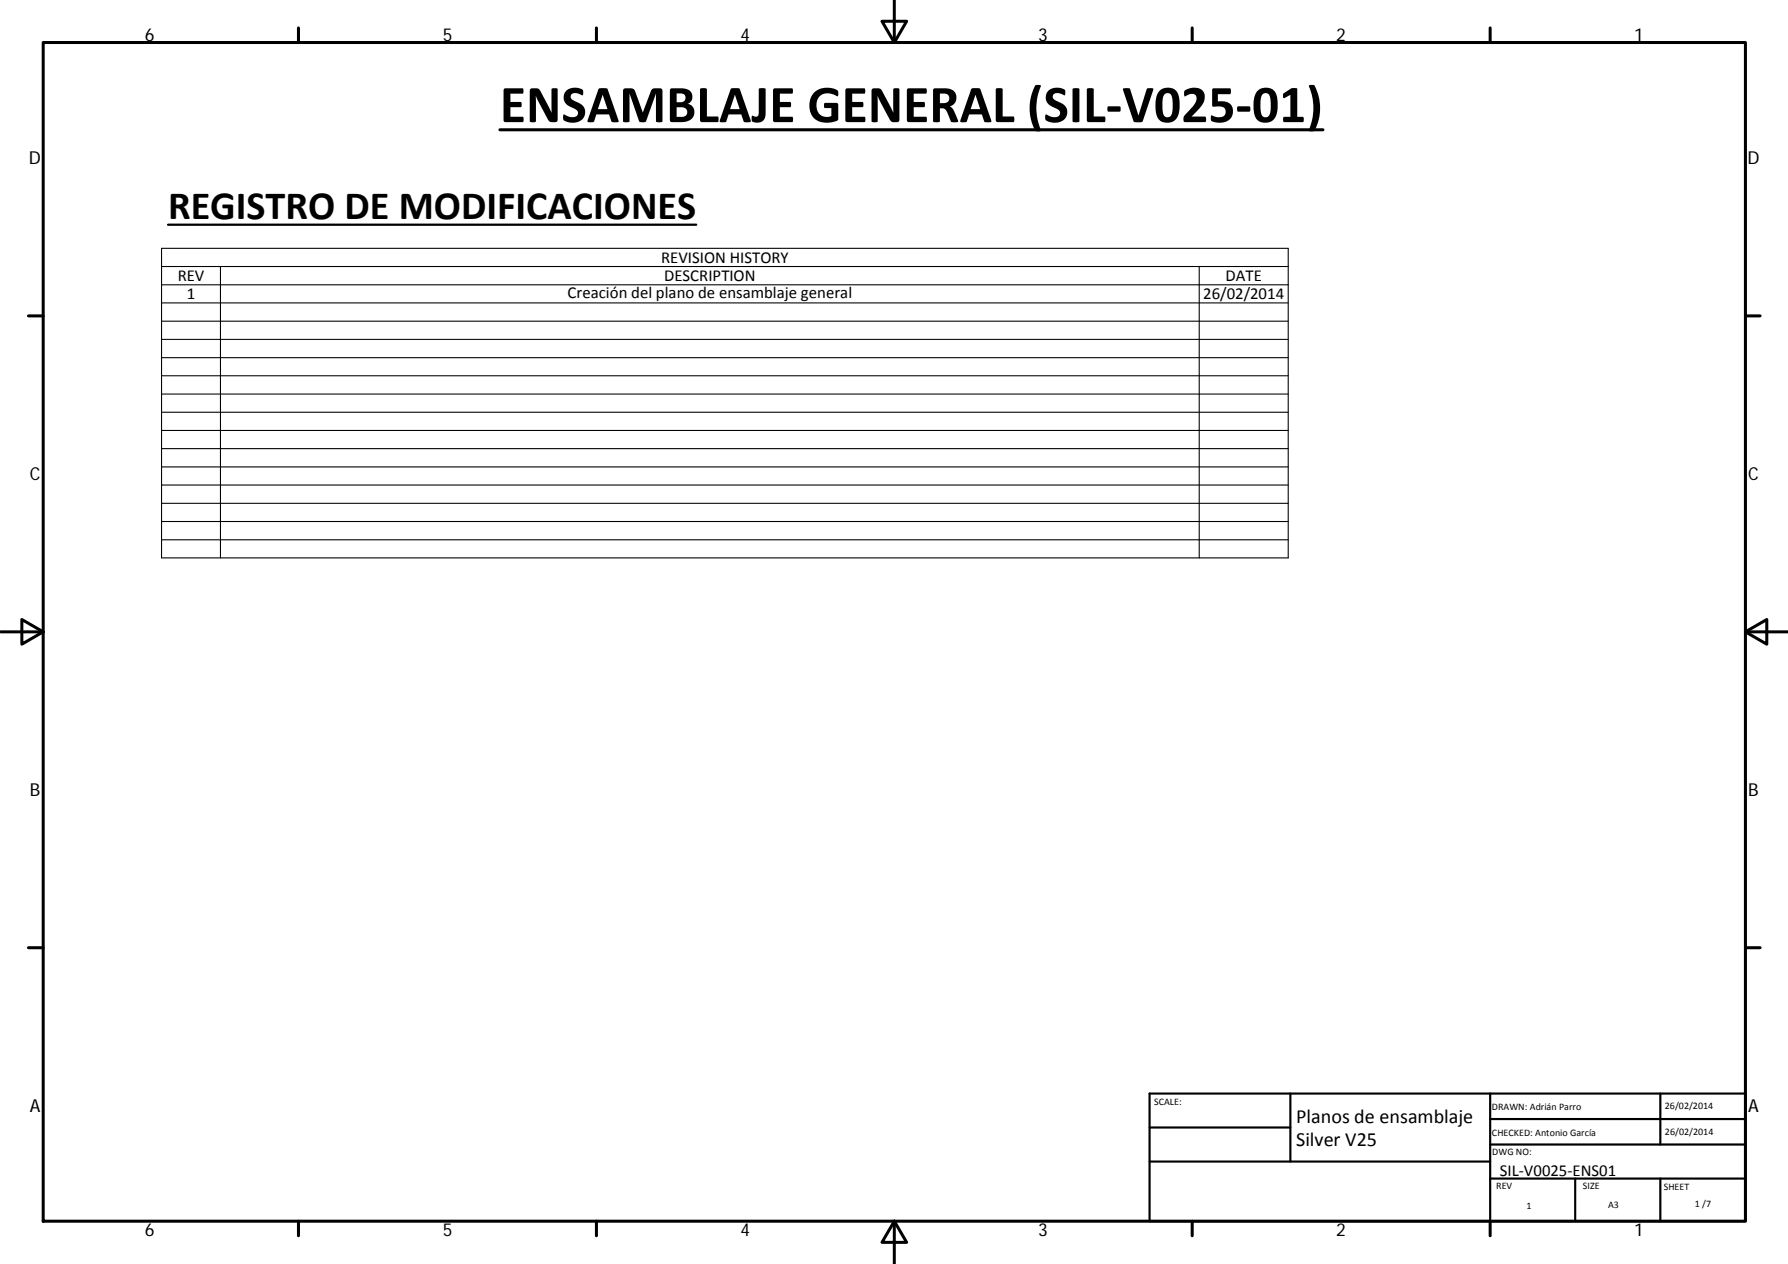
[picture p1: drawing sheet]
<svg xmlns="http://www.w3.org/2000/svg" width="420mm" height="297mm" viewBox="0 0 420 297" stroke-linecap="round" stroke-linejoin="round" font-family="sans-serif">
<g fill="none" stroke="#000" stroke-width=".71">
<path d="M10.1 10h400.1v277h-400.1zM70.1 6.6v3.4M140.2 6.6v3.4M207.3 5h5.8l-2.9 5zM210.2 0v10M280.2 6.6v3.4M350.2 6.6v3.4M117.5 30.5h193.4M6.7 74.2h3.4M410.2 74.2h3.4M.2 148.5h9.9M5.1 145.6l5 2.9-5 2.9z"/>
<path d="M410.2 148.5l5-2.9v5.8zM410.2 148.5h9.9M6.7 222.7h3.4M410.2 222.7h3.4M70.1 287v3.4M140.2 287v3.4M210.2 287l2.9 5h-5.8zM210.2 287v10M280.2 287v3.4M350.2 287v3.4"/>
</g>
<path d="M270.1 257h140.1v30h-140.1zM303.2 257v16M350.2 257v30M390.2 257v12M270.1 265h33.1M270.1 273h80.1M350.2 277h60M350.2 269h60M350.2 263h60M370.2 277v10M390.2 277v10" fill="none" stroke="#000" stroke-width=".51"/>
<path d="M39.5 52.8h124.1" fill="none" stroke="#000" stroke-width=".53"/>
<g fill="none" stroke="#000" stroke-width=".25">
<path d="M38 58.4h264.7v72.7h-264.7zM38 62.6h264.7M38 66.9h264.7M38 71.2h264.7M38 75.5h264.7M38 79.8h264.7M51.8 62.6v68.5M281.8 62.6v68.5M38 84.1h264.7M38 88.3h264.7M38 92.6h264.7M38 96.9h264.7"/>
<path d="M38 101.2h264.7M38 105.4h264.7M38 109.7h264.7M38 114h264.7M38 118.3h264.7M38 122.6h264.7M38 126.9h264.7"/>
</g>
<text font-size="12.6" x="117.5" y="28.7">ENSAMBLAJE GENERAL (SIL‐V025‐01)</text>
<text font-size="9.4" x="39.5" y="51.5">REGISTRO DE MODIFICACIONES</text>
<g font-size="4.7">
<text x="304.6" y="263.9">Planos de ensamblaje</text>
<text x="304.6" y="269.3">Silver V25</text>
</g>
<g font-size="4.2">
<text x="34" y="9.6">6</text>
<text x="104" y="9.6">5</text>
<text x="174" y="9.6">4</text>
<text x="244" y="9.6">3</text>
<text x="314" y="9.6">2</text>
<text x="384" y="9.6">1</text>
<text x="6.8" y="38.7">D</text>
<text x="410.6" y="38.7">D</text>
<text x="7" y="112.9">C</text>
<text x="410.8" y="112.9">C</text>
<text x="7" y="187.1">B</text>
<text x="410.8" y="187.1">B</text>
<text x="7" y="261.3">A</text>
<text x="410.8" y="261.3">A</text>
<text x="34" y="290.4">6</text>
<text x="104" y="290.4">5</text>
<text x="174" y="290.4">4</text>
<text x="244" y="290.4">3</text>
<text x="314" y="290.4">2</text>
<text x="384" y="290.4">1</text>
</g>
<g font-size="3.9">
<text x="155.4" y="61.8">REVISION HISTORY</text>
<text x="41.8" y="66">REV</text>
<text x="43.9" y="70.3">1</text>
<text x="133.4" y="70.1">Creación del plano de ensamblaje general</text>
<text x="156.1" y="66">DESCRIPTION</text>
<text x="282.8" y="70.2">26/02/2014</text>
<text x="288" y="66">DATE</text>
<text x="352.5" y="276.2">SIL‐V0025‐ENS01</text>
</g>
<g font-size="2.4">
<text x="271.2" y="259.7">SCALE:</text>
<text x="350.6" y="260.9">DRAWN: Adrián Parro</text>
<text x="391.2" y="260.6">26/02/2014</text>
<text x="350.6" y="267">CHECKED: Antonio García</text>
<text x="391.2" y="266.6">26/02/2014</text>
<text x="350.7" y="271.4">DWG NO:</text>
<text x="351.6" y="279.3">REV</text>
<text x="372" y="279.4">SIZE</text>
<text x="391" y="279.6">SHEET</text>
<text x="358.7" y="284.1">1</text>
<text x="377.9" y="283.8">A3</text>
<text x="398.3" y="283.8">1 /7</text>
</g>
</svg>
